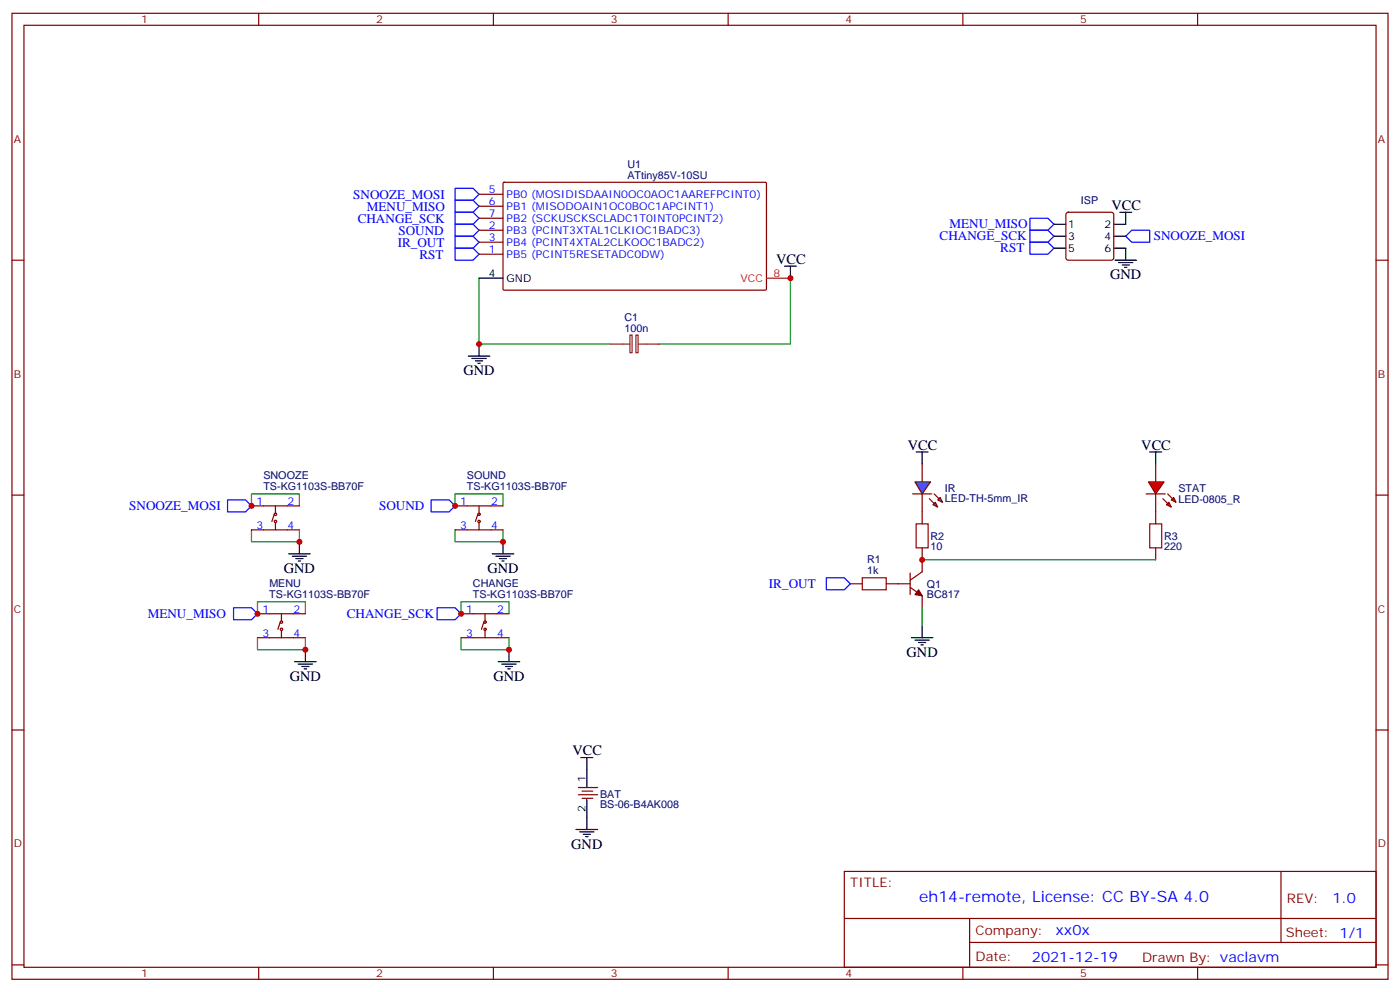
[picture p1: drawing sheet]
<svg xmlns="http://www.w3.org/2000/svg" width="412mm" height="292mm" viewBox="0 0 412 292" stroke-linecap="round" stroke-linejoin="round" font-family="sans-serif">
<g fill="none" stroke="#870000" stroke-width=".35">
<path d="M3.5 3.9h405.4v284.4h-405.4zM7.1 7.4h398.2v277.3h-398.2zM76.2 3.9v3.5M145.3 3.9v3.5M214.5 3.9v3.5M283.6 3.9v3.5M352.8 3.9v3.5M141.1 57.2h7.1M148.2 53.8l.3-.1h77.1l.2 .3-.1 31.2-.3 .2h-77.1l-.1-.3zM3.5 76.6h3.6M141.1 74.8h7.1M141.1 67.8h7.1"/>
<path d="M141.1 71.3h7.1M141.1 60.7h7.1M141.1 64.2h7.1M314.2 62.7l.5-.2h12.7l.5 .2 .2 .5v12.7l-.3 .5-.4 .2h-12.7l-.5-.2-.2-.5v-12.7zM405.3 76.6h3.6M271.6 136.6v5.3M3.5 145.7h3.6M271.6 145.4v8.8M405.3 145.7h3.6M250.5 171.8h3.5M261.1 171.8h7M268.1 172.9l3.5 2.5v3.5"/>
<path d="M268.1 168.7v6.3M271.6 161.3v7l-3.5 2.5M3.5 214.9h3.6M405.3 214.9h3.6M248.7 256.5h156.6v28.2h-156.6zM377.3 256.5v20.9M248.7 270.4h156.5M285.6 277.4h119.6M285.6 270.4v14.1M3.5 284h3.6M76.2 284.7v3.6M145.3 284.7v3.6"/>
<path d="M214.5 284.7v3.6M283.6 284.7v3.6M352.8 284.7v3.6M405.3 284h3.6"/>
</g>
<path d="M134.1 58.9h5.2l1.8 1.8-1.8 1.8h-5.2zM134.1 55.4h5.2l1.8 1.8-1.8 1.7h-5.2zM134.1 62.5h5.2l1.8 1.7-1.8 1.8h-5.2zM134.1 66h5.2l1.8 1.8-1.8 1.7h-5.2zM134.1 69.5h5.2l1.8 1.8-1.8 1.8h-5.2zM134.1 73.1h5.2l1.8 1.7-1.8 1.8h-5.2zM303.4 64.2h5.3l1.7 1.8-1.7 1.8h-5.3zM303.4 67.8h5.3l1.7 1.7-1.7 1.8h-5.3zM303.4 71.3h5.3l1.7 1.8-1.7 1.7h-5.3zM333.4 67.8h5.3v3.5h-5.3l-1.8-1.8zM243.4 170.1h5.3l1.8 1.7-1.8 1.8h-5.3z" fill="none" stroke="#00f" stroke-width=".35"/>
<g fill="none" stroke="#000" stroke-width=".35">
<path d="M231.1 78.4h3.5M232.8 78.4v3.5M310.4 66h3.6M310.4 69.5h3.6M310.4 73.1h3.6M328.1 73.1h3.5v3.5M328.1 69.5h3.5M328.4 76.6h6.4M329.5 77.3h4.2M329.8 62.5h3.6M330.6 78h2.1M331.3 78.7h.7"/>
<path d="M331.6 62.5v3.5h-3.5M141.1 81.9h7.1M137.9 104.8h6.4M139 105.5h4.2M140.1 106.2h2.1M140.8 106.9h.7M141.1 101.3v3.5M268.5 187.7h6.3M269.5 188.4h4.3M270.6 189.1h2.1M271.3 189.8h.7M271.6 184.2v3.5"/>
</g>
<path d="M141.1 81.9v19.4h38.8M232.8 81.9v19.4h-38.8" fill="none" stroke="#008700" stroke-width=".35"/>
<path d="M185.6 98.6h.6v5.2h-.6zM187.3 98.6h.7v5.2h-.7zM179.9 101.3h5.7M188 101.3h6" fill="none" stroke="#8c2424" stroke-width=".35"/>
<path d="M225.8 81.9h7" fill="none" stroke="#f00" stroke-width=".35"/>
<path d="M269.9 154.2h3.5v7.1h-3.5zM254 170.1h7.1v3.5h-7.1z" fill="none" stroke="#a10000" stroke-width=".35"/>
<path d="M270.6 173.6l1 1.8-2.1-.4z" fill="#870000" stroke="#870000" stroke-width=".35"/>
<g fill="#09f" stroke="#870000" stroke-width=".35">
<path d="M274.8 148.6l.7-.8 .7 1.5z"/>
<path d="M276.2 147.1l.7-.7 .7 1.4z"/>
</g>
<g fill="#870000" stroke="#870000" stroke-width=".35">
<path d="M273.8 146.8l1.4 1.4z"/>
<path d="M275.2 145.4l1.4 1.4z"/>
</g>
<path d="M268.8 145.4h5.7z" fill="#f00" stroke="#870000" stroke-width=".35"/>
<path d="M269.5 141.9h4.6l-2.5 3.5z" fill="#09f" stroke="#870000" stroke-width=".35"/>
<g fill="none" stroke="#000" stroke-width=".35">
<path d="M269.9 133h3.5M271.6 133v3.6M338.7 133h3.5M340.4 133v3.6M88.2 159.5v3.5M148.2 159.5v3.5M85 163h6.4M86.1 163.7h4.2M87.1 164.4h2.2M87.8 165.1h.7M145 163h6.3M146 163.7h4.3"/>
<path d="M147.1 164.4h2.1M147.8 165.1h.7M86.8 194.8h6.3M87.8 195.5h4.3M88.9 196.2h2.1M89.6 196.9h.7M90 191.2v3.6M146.8 194.8h6.3M147.8 195.5h4.2M148.9 196.2h2.1M149.6 196.9h.7M149.9 191.2v3.6"/>
<path d="M171.1 223h3.5M172.9 223v8.8M172.9 235.3v8.9M169.7 244.2h6.3M170.7 244.9h4.3M171.8 245.6h2.1M172.5 246.3h.7"/>
</g>
<path d="M74.1 156v3.5h14.1v-3.5M74.1 148.9v-3.5h14.1v3.5M134.1 148.9v-3.5h14.1v3.5M134.1 156v3.5h14.1v-3.5M271.6 178.9v5.3M271.6 164.8h68.8M75.8 180.7v-3.6h14.2v3.6M75.8 187.7v3.5h14.2v-3.5M135.8 187.7v3.5h14.1v-3.5M135.8 180.7v-3.6h14.1v3.6" fill="none" stroke="#008700" stroke-width=".35"/>
<path d="M67 147.1h5.3l1.8 1.8-1.8 1.8h-5.3zM127 147.1h5.3l1.8 1.8-1.8 1.8h-5.3zM68.8 178.9h5.3l1.7 1.8-1.7 1.7h-5.3zM128.8 178.9h5.3l1.7 1.8-1.7 1.7h-5.3z" fill="none" stroke="#00f" stroke-width=".35"/>
<path d="M338.7 154.2h3.5v7.1h-3.5z" fill="none" stroke="#a10000" stroke-width=".35"/>
<g fill="none" stroke="#870000" stroke-width=".35">
<path d="M74.1 148.9h14.1M74.1 156h14.1M80.8 151.4l-.7 2.1M81.1 153.8v2.2M81.1 148.9v2.1M134.1 148.9h14.1M134.1 156h14.1M140.8 151.4l-.7 2.1M141.1 153.8v2.2M141.1 148.9v2.1M340.4 150.7v3.5M340.4 161.3v3.5"/>
<path d="M75.8 180.7h14.2M75.8 187.7h14.2M82.5 183.1l-.7 2.1M82.9 185.6v2.1M82.9 180.7v2.1M135.8 180.7h14.1M135.8 187.7h14.1M142.5 183.1l-.7 2.1M142.9 185.6v2.1M142.9 180.7v2.1M170.4 233.9h5.6M170.4 231.8h5.6"/>
<path d="M171.4 235h3.2M171.4 232.9h3.2"/>
<circle cx="81.1" cy="153.5" r=".35"/>
<circle cx="81.1" cy="151.4" r=".35"/>
<circle cx="141.1" cy="153.5" r=".35"/>
<circle cx="141.1" cy="151.4" r=".35"/>
<circle cx="82.9" cy="185.2" r=".35"/>
<circle cx="82.9" cy="183.1" r=".35"/>
<circle cx="142.9" cy="183.1" r=".35"/>
<circle cx="142.9" cy="185.2" r=".35"/>
</g>
<g fill="#f00" stroke="#870000" stroke-width=".35">
<path d="M338.3 141.9h4.6l-2.5 3.5z"/>
<path d="M337.6 145.4h5.7z"/>
</g>
<g fill="#870000" stroke="#870000" stroke-width=".35">
<path d="M344 145.4l1.4 1.4z"/>
<path d="M342.5 146.8l1.5 1.4z"/>
</g>
<g fill="#f00" stroke="#870000" stroke-width=".35">
<path d="M345.7 146.4l.7 1.4-1.4-.7z"/>
<path d="M343.6 148.6l.7-.8 .7 1.5z"/>
</g>
<path d="M340.4 136.6v5.3M340.4 145.4v5.3" fill="none" stroke="#870000" stroke-width=".35"/>
<g fill="#c00">
<circle cx="141.1" cy="101.3" r=".88"/>
<circle cx="232.8" cy="81.9" r=".88"/>
<circle cx="90" cy="191.2" r=".88"/>
<circle cx="88.2" cy="159.5" r=".88"/>
<circle cx="148.2" cy="159.5" r=".88"/>
<circle cx="149.9" cy="191.2" r=".88"/>
<circle cx="271.6" cy="164.8" r=".88"/>
<circle cx="74.1" cy="148.9" r=".88"/>
<circle cx="134.1" cy="148.9" r=".88"/>
<circle cx="75.8" cy="180.7" r=".88"/>
<circle cx="135.8" cy="180.7" r=".88"/>
</g>
<text font-size="4.6" fill="#00f" x="270.8" y="265.5">eh14-remote, License: CC BY-SA 4.0</text>
<g font-size="4.2">
<text x="327.4" y="61.8">VCC</text>
<text x="228.6" y="77.6">VCC</text>
<text x="327" y="82.2">GND</text>
<text x="136.5" y="110.5">GND</text>
<text x="267.4" y="132.3">VCC</text>
<text x="336.2" y="132.3">VCC</text>
<text x="83.6" y="168.7">GND</text>
<text x="143.6" y="168.7">GND</text>
<text x="267.1" y="193.4">GND</text>
<text x="85.4" y="200.4">GND</text>
<text x="145.3" y="200.4">GND</text>
<text x="168.6" y="222.3">VCC</text>
<text x="168.3" y="249.8">GND</text>
</g>
<g font-size="4.2" fill="#00f">
<text x="392.5" y="265.8">1.0</text>
<text x="310.9" y="275.3">xx0x</text>
<text x="304" y="283.1">2021-12-19</text>
</g>
<g font-size="3.9" fill="#00f">
<text x="104.1" y="58.5">SNOOZE_MOSI</text>
<text x="105.4" y="65.5">CHANGE_SCK</text>
<text x="108.1" y="62">MENU_MISO</text>
<text x="117.3" y="69">SOUND</text>
<text x="276.8" y="70.8">CHANGE_SCK</text>
<text x="279.7" y="67.2">MENU_MISO</text>
<text x="339.9" y="70.7">SNOOZE_MOSI</text>
<text x="117.1" y="72.6">IR_OUT</text>
<text x="123.6" y="76.1">RST</text>
<text x="294.6" y="74.3">RST</text>
<text x="38.1" y="150.1">SNOOZE_MOSI</text>
<text x="111.7" y="150.2">SOUND</text>
<text x="226.5" y="173.1">IR_OUT</text>
<text x="43.5" y="181.9">MENU_MISO</text>
<text x="102.2" y="181.9">CHANGE_SCK</text>
</g>
<g font-size="3.9" fill="#800">
<text x="250.5" y="261.1">TITLE:</text>
<text x="379.1" y="265.8">REV:</text>
<text x="287.4" y="275.3">Company:</text>
<text x="378.7" y="275.9">Sheet: 1/1</text>
<text x="287.4" y="283">Date:</text>
<text x="336.4" y="283.1">Drawn By: vaclavm</text>
</g>
<g font-size="3.2" fill="#800">
<text x="41.6" y="6.9">1</text>
<text x="110.8" y="6.9">2</text>
<text x="179.9" y="6.9">3</text>
<text x="249.1" y="6.9">4</text>
<text x="318.2" y="6.9">5</text>
<text x="4.1" y="42">A</text>
<text x="405.9" y="42">A</text>
<text x="4.1" y="111.2">B</text>
<text x="405.9" y="111.2">B</text>
<text x="4.1" y="180.3">C</text>
<text x="405.9" y="180.3">C</text>
<text x="4.1" y="249.4">D</text>
<text x="405.9" y="249.4">D</text>
<text x="41.6" y="287.7">1</text>
<text x="110.8" y="287.7">2</text>
<text x="179.9" y="287.7">3</text>
<text x="249.1" y="287.7">4</text>
<text x="318.2" y="287.7">5</text>
</g>
<g font-size="3.2" fill="#000080">
<text x="184.8" y="52.6">ATtiny85V-10SU</text>
<text x="184.8" y="49.6">U1</text>
<text x="318.4" y="60.1">ISP</text>
<text x="184" y="94.5">C1</text>
<text x="184" y="97.6">100n</text>
<text x="77.6" y="141">SNOOZE</text>
<text x="137.5" y="141">SOUND</text>
<text x="77.6" y="144.1">TS-KG1103S-BB70F</text>
<text x="137.5" y="144.1">TS-KG1103S-BB70F</text>
<text x="278.3" y="147.9">LED-TH-5mm_IR</text>
<text x="278.3" y="144.8">IR</text>
<text x="347.1" y="147.9">LED-0805_R</text>
<text x="347.1" y="144.8">STAT</text>
<text x="274.1" y="158.9">R2</text>
<text x="342.9" y="158.9">R3</text>
<text x="255.4" y="165.8">R1</text>
<text x="274.1" y="162">10</text>
<text x="342.9" y="162">220</text>
<text x="79.3" y="172.7">MENU</text>
<text x="139.3" y="172.7">CHANGE</text>
<text x="255.4" y="169">1k</text>
<text x="273" y="173.1">Q1</text>
<text x="79.3" y="175.9">TS-KG1103S-BB70F</text>
<text x="139.3" y="175.9">TS-KG1103S-BB70F</text>
<text x="273" y="176.1">BC817</text>
<text x="176.7" y="237.9">BS-06-B4AK008</text>
<text x="176.7" y="234.7">BAT</text>
</g>
<g font-size="3.2" fill="#00f">
<text x="144" y="56.8">5</text>
<text x="149.2" y="58.2">PB0 (MOSIDISDAAIN0OC0AOC1AAREFPCINT0)</text>
<text x="144" y="60.4">6</text>
<text x="144" y="63.9">7</text>
<text x="149.2" y="61.8">PB1 (MISODOAIN1OC0BOC1APCINT1)</text>
<text x="149.2" y="65.3">PB2 (SCKUSCKSCLADC1T0INT0PCINT2)</text>
<text x="144" y="67.4">2</text>
<text x="144" y="70.9">3</text>
<text x="149.2" y="68.8">PB3 (PCINT3XTAL1CLKIOC1BADC3)</text>
<text x="144" y="74.5">1</text>
<text x="149.2" y="75.9">PB5 (PCINT5RESETADC0DW)</text>
<text x="149.2" y="72.4">PB4 (PCINT4XTAL2CLKOOC1BADC2)</text>
<text x="75.6" y="148.6">1</text>
<text x="84.7" y="148.6">2</text>
<text x="135.6" y="148.6">1</text>
<text x="144.6" y="148.6">2</text>
<text x="75.6" y="155.6">3</text>
<text x="84.7" y="155.6">4</text>
<text x="135.6" y="155.6">3</text>
<text x="144.6" y="155.6">4</text>
<text x="77.4" y="180.3">1</text>
<text x="86.4" y="180.3">2</text>
<text x="137.3" y="180.3">1</text>
<text x="146.4" y="180.3">2</text>
<text x="77.4" y="187.4">3</text>
<text x="86.4" y="187.4">4</text>
<text x="137.3" y="187.4">3</text>
<text x="146.4" y="187.4">4</text>
</g>
<g font-size="3.2">
<text x="314.7" y="67.1">1</text>
<text x="314.7" y="70.6">3</text>
<text x="325.4" y="67.1">2</text>
<text x="325.4" y="70.6">4</text>
<text x="314.7" y="74.1">5</text>
<text x="325.4" y="74.1">6</text>
<text x="144" y="81.5">4</text>
<text x="149.2" y="82.9">GND</text>
<text x="172.5" y="230" transform="rotate(-90 172.5 230)">1</text>
<text x="172.5" y="239.1" transform="rotate(-90 172.5 239.1)">2</text>
</g>
<g font-size="3.2" fill="#f00">
<text x="218.1" y="82.9">VCC</text>
<text x="227.9" y="81.5">8</text>
</g>
</svg>
